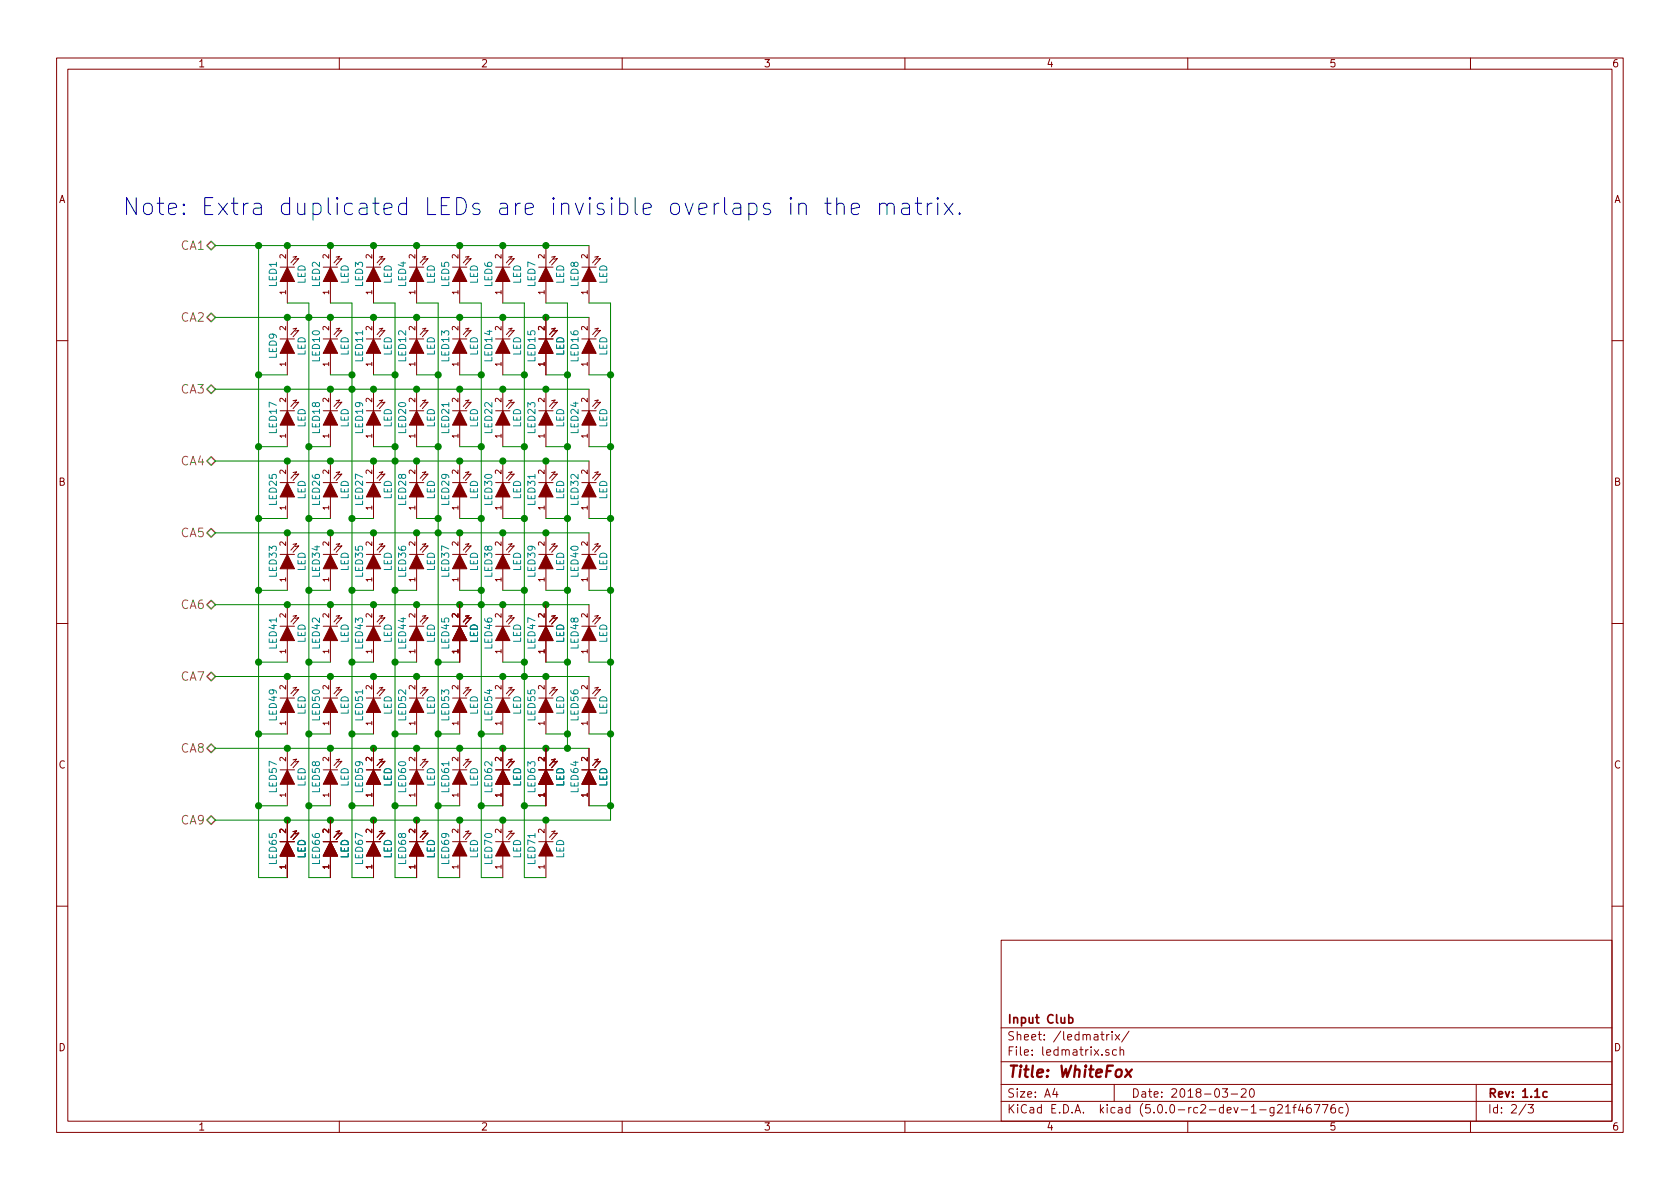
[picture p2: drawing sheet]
EESchema Schematic File Version 4
EELAYER 26 0
EELAYER END
$Descr A4 11693 8268
encoding utf-8
Sheet 2 3
Title "WhiteFox"
Date "2018-03-20"
Rev "1.1c"
Comp "Input Club"
Comment1 ""
Comment2 ""
Comment3 ""
Comment4 ""
$EndDescr
Text HLabel 1500 1700 0    60   BiDi ~ 0
CA1
Text HLabel 1500 2200 0    60   BiDi ~ 0
CA2
Text HLabel 1500 2700 0    60   BiDi ~ 0
CA3
Text HLabel 1500 3200 0    60   BiDi ~ 0
CA4
Text HLabel 1500 3700 0    60   BiDi ~ 0
CA5
Text HLabel 1500 4200 0    60   BiDi ~ 0
CA6
Text HLabel 1500 4700 0    60   BiDi ~ 0
CA7
Text HLabel 1500 5200 0    60   BiDi ~ 0
CA8
Text HLabel 1500 5700 0    60   BiDi ~ 0
CA9
$Comp
L inputclub:LED LED1
U 1 1
P 2000 1900
F 0 "LED1" H 2000 2000 50  0000 C CNN
F 1 "LED" H 2000 1800 50  0000 C CNN
F 2 "footprints:INSW_LEDS" H 2000 1900 60  0001 C CNN
F 3 "" H 2000 1900 60  0000 C CNN
	1    2000 1900
	0    -1   -1   0   
$EndComp
$Comp
L inputclub:LED LED8
U 1 1
P 4100 1900
F 0 "LED8" H 4100 2000 50  0000 C CNN
F 1 "LED" H 4100 1800 50  0000 C CNN
F 2 "footprints:INSW_LEDS" H 4100 1900 60  0001 C CNN
F 3 "" H 4100 1900 60  0000 C CNN
	1    4100 1900
	0    -1   -1   0   
$EndComp
$Comp
L inputclub:LED LED9
U 1 1
P 2000 2400
F 0 "LED9" H 2000 2500 50  0000 C CNN
F 1 "LED" H 2000 2300 50  0000 C CNN
F 2 "footprints:INSW_LEDS" H 2000 2400 60  0001 C CNN
F 3 "" H 2000 2400 60  0000 C CNN
	1    2000 2400
	0    -1   -1   0   
$EndComp
$Comp
L inputclub:LED LED17
U 1 1
P 2000 2900
F 0 "LED17" H 2000 3000 50  0000 C CNN
F 1 "LED" H 2000 2800 50  0000 C CNN
F 2 "footprints:INSW_LEDS" H 2000 2900 60  0001 C CNN
F 3 "" H 2000 2900 60  0000 C CNN
	1    2000 2900
	0    -1   -1   0   
$EndComp
$Comp
L inputclub:LED LED25
U 1 1
P 2000 3400
F 0 "LED25" H 2000 3500 50  0000 C CNN
F 1 "LED" H 2000 3300 50  0000 C CNN
F 2 "footprints:INSW_LEDS" H 2000 3400 60  0001 C CNN
F 3 "" H 2000 3400 60  0000 C CNN
	1    2000 3400
	0    -1   -1   0   
$EndComp
$Comp
L inputclub:LED LED33
U 1 1
P 2000 3900
F 0 "LED33" H 2000 4000 50  0000 C CNN
F 1 "LED" H 2000 3800 50  0000 C CNN
F 2 "footprints:INSW_LEDS" H 2000 3900 60  0001 C CNN
F 3 "" H 2000 3900 60  0000 C CNN
	1    2000 3900
	0    -1   -1   0   
$EndComp
$Comp
L inputclub:LED LED41
U 1 1
P 2000 4400
F 0 "LED41" H 2000 4500 50  0000 C CNN
F 1 "LED" H 2000 4300 50  0000 C CNN
F 2 "footprints:INSW_LEDS" H 2000 4400 60  0001 C CNN
F 3 "" H 2000 4400 60  0000 C CNN
	1    2000 4400
	0    -1   -1   0   
$EndComp
$Comp
L inputclub:LED LED49
U 1 1
P 2000 4900
F 0 "LED49" H 2000 5000 50  0000 C CNN
F 1 "LED" H 2000 4800 50  0000 C CNN
F 2 "footprints:INSW_LEDS" H 2000 4900 60  0001 C CNN
F 3 "" H 2000 4900 60  0000 C CNN
	1    2000 4900
	0    -1   -1   0   
$EndComp
$Comp
L inputclub:LED LED57
U 1 1
P 2000 5400
F 0 "LED57" H 2000 5500 50  0000 C CNN
F 1 "LED" H 2000 5300 50  0000 C CNN
F 2 "footprints:INSW_LEDS" H 2000 5400 60  0001 C CNN
F 3 "" H 2000 5400 60  0000 C CNN
	1    2000 5400
	0    -1   -1   0   
$EndComp
$Comp
L inputclub:LED LED65
U 1 1
P 2000 5900
F 0 "LED65" H 2000 6000 50  0000 C CNN
F 1 "LED" H 2000 5800 50  0000 C CNN
F 2 "footprints:INSW_LEDS" H 2000 5900 60  0001 C CNN
F 3 "" H 2000 5900 60  0000 C CNN
	1    2000 5900
	0    -1   -1   0   
$EndComp
$Comp
L inputclub:LED LED2
U 1 1
P 2300 1900
F 0 "LED2" H 2300 2000 50  0000 C CNN
F 1 "LED" H 2300 1800 50  0000 C CNN
F 2 "footprints:INSW_LEDS" H 2300 1900 60  0001 C CNN
F 3 "" H 2300 1900 60  0000 C CNN
	1    2300 1900
	0    -1   -1   0   
$EndComp
$Comp
L inputclub:LED LED10
U 1 1
P 2300 2400
F 0 "LED10" H 2300 2500 50  0000 C CNN
F 1 "LED" H 2300 2300 50  0000 C CNN
F 2 "footprints:INSW_LEDS" H 2300 2400 60  0001 C CNN
F 3 "" H 2300 2400 60  0000 C CNN
	1    2300 2400
	0    -1   -1   0   
$EndComp
$Comp
L inputclub:LED LED18
U 1 1
P 2300 2900
F 0 "LED18" H 2300 3000 50  0000 C CNN
F 1 "LED" H 2300 2800 50  0000 C CNN
F 2 "footprints:INSW_LEDS" H 2300 2900 60  0001 C CNN
F 3 "" H 2300 2900 60  0000 C CNN
	1    2300 2900
	0    -1   -1   0   
$EndComp
$Comp
L inputclub:LED LED26
U 1 1
P 2300 3400
F 0 "LED26" H 2300 3500 50  0000 C CNN
F 1 "LED" H 2300 3300 50  0000 C CNN
F 2 "footprints:INSW_LEDS" H 2300 3400 60  0001 C CNN
F 3 "" H 2300 3400 60  0000 C CNN
	1    2300 3400
	0    -1   -1   0   
$EndComp
$Comp
L inputclub:LED LED34
U 1 1
P 2300 3900
F 0 "LED34" H 2300 4000 50  0000 C CNN
F 1 "LED" H 2300 3800 50  0000 C CNN
F 2 "footprints:INSW_LEDS" H 2300 3900 60  0001 C CNN
F 3 "" H 2300 3900 60  0000 C CNN
	1    2300 3900
	0    -1   -1   0   
$EndComp
$Comp
L inputclub:LED LED42
U 1 1
P 2300 4400
F 0 "LED42" H 2300 4500 50  0000 C CNN
F 1 "LED" H 2300 4300 50  0000 C CNN
F 2 "footprints:INSW_LEDS" H 2300 4400 60  0001 C CNN
F 3 "" H 2300 4400 60  0000 C CNN
	1    2300 4400
	0    -1   -1   0   
$EndComp
$Comp
L inputclub:LED LED50
U 1 1
P 2300 4900
F 0 "LED50" H 2300 5000 50  0000 C CNN
F 1 "LED" H 2300 4800 50  0000 C CNN
F 2 "footprints:INSW_LEDS" H 2300 4900 60  0001 C CNN
F 3 "" H 2300 4900 60  0000 C CNN
	1    2300 4900
	0    -1   -1   0   
$EndComp
$Comp
L inputclub:LED LED58
U 1 1
P 2300 5400
F 0 "LED58" H 2300 5500 50  0000 C CNN
F 1 "LED" H 2300 5300 50  0000 C CNN
F 2 "footprints:INSW_LEDS" H 2300 5400 60  0001 C CNN
F 3 "" H 2300 5400 60  0000 C CNN
	1    2300 5400
	0    -1   -1   0   
$EndComp
$Comp
L inputclub:LED LED66
U 1 1
P 2300 5900
F 0 "LED66" H 2300 6000 50  0000 C CNN
F 1 "LED" H 2300 5800 50  0000 C CNN
F 2 "footprints:INSW_LEDS" H 2300 5900 60  0001 C CNN
F 3 "" H 2300 5900 60  0000 C CNN
	1    2300 5900
	0    -1   -1   0   
$EndComp
$Comp
L inputclub:LED LED3
U 1 1
P 2600 1900
F 0 "LED3" H 2600 2000 50  0000 C CNN
F 1 "LED" H 2600 1800 50  0000 C CNN
F 2 "footprints:INSW_LEDS" H 2600 1900 60  0001 C CNN
F 3 "" H 2600 1900 60  0000 C CNN
	1    2600 1900
	0    -1   -1   0   
$EndComp
$Comp
L inputclub:LED LED11
U 1 1
P 2600 2400
F 0 "LED11" H 2600 2500 50  0000 C CNN
F 1 "LED" H 2600 2300 50  0000 C CNN
F 2 "footprints:INSW_LEDS" H 2600 2400 60  0001 C CNN
F 3 "" H 2600 2400 60  0000 C CNN
	1    2600 2400
	0    -1   -1   0   
$EndComp
$Comp
L inputclub:LED LED19
U 1 1
P 2600 2900
F 0 "LED19" H 2600 3000 50  0000 C CNN
F 1 "LED" H 2600 2800 50  0000 C CNN
F 2 "footprints:INSW_LEDS" H 2600 2900 60  0001 C CNN
F 3 "" H 2600 2900 60  0000 C CNN
	1    2600 2900
	0    -1   -1   0   
$EndComp
$Comp
L inputclub:LED LED27
U 1 1
P 2600 3400
F 0 "LED27" H 2600 3500 50  0000 C CNN
F 1 "LED" H 2600 3300 50  0000 C CNN
F 2 "footprints:INSW_LEDS" H 2600 3400 60  0001 C CNN
F 3 "" H 2600 3400 60  0000 C CNN
	1    2600 3400
	0    -1   -1   0   
$EndComp
$Comp
L inputclub:LED LED35
U 1 1
P 2600 3900
F 0 "LED35" H 2600 4000 50  0000 C CNN
F 1 "LED" H 2600 3800 50  0000 C CNN
F 2 "footprints:INSW_LEDS" H 2600 3900 60  0001 C CNN
F 3 "" H 2600 3900 60  0000 C CNN
	1    2600 3900
	0    -1   -1   0   
$EndComp
$Comp
L inputclub:LED LED43
U 1 1
P 2600 4400
F 0 "LED43" H 2600 4500 50  0000 C CNN
F 1 "LED" H 2600 4300 50  0000 C CNN
F 2 "footprints:INSW_LEDS" H 2600 4400 60  0001 C CNN
F 3 "" H 2600 4400 60  0000 C CNN
	1    2600 4400
	0    -1   -1   0   
$EndComp
$Comp
L inputclub:LED LED51
U 1 1
P 2600 4900
F 0 "LED51" H 2600 5000 50  0000 C CNN
F 1 "LED" H 2600 4800 50  0000 C CNN
F 2 "footprints:INSW_LEDS" H 2600 4900 60  0001 C CNN
F 3 "" H 2600 4900 60  0000 C CNN
	1    2600 4900
	0    -1   -1   0   
$EndComp
$Comp
L inputclub:LED LED59
U 1 1
P 2600 5400
F 0 "LED59" H 2600 5500 50  0000 C CNN
F 1 "LED" H 2600 5300 50  0000 C CNN
F 2 "footprints:INSW_LEDS" H 2600 5400 60  0001 C CNN
F 3 "" H 2600 5400 60  0000 C CNN
	1    2600 5400
	0    -1   -1   0   
$EndComp
$Comp
L inputclub:LED LED67
U 1 1
P 2600 5900
F 0 "LED67" H 2600 6000 50  0000 C CNN
F 1 "LED" H 2600 5800 50  0000 C CNN
F 2 "footprints:INSW_LEDS" H 2600 5900 60  0001 C CNN
F 3 "" H 2600 5900 60  0000 C CNN
	1    2600 5900
	0    -1   -1   0   
$EndComp
$Comp
L inputclub:LED LED4
U 1 1
P 2900 1900
F 0 "LED4" H 2900 2000 50  0000 C CNN
F 1 "LED" H 2900 1800 50  0000 C CNN
F 2 "footprints:INSW_LEDS" H 2900 1900 60  0001 C CNN
F 3 "" H 2900 1900 60  0000 C CNN
	1    2900 1900
	0    -1   -1   0   
$EndComp
$Comp
L inputclub:LED LED12
U 1 1
P 2900 2400
F 0 "LED12" H 2900 2500 50  0000 C CNN
F 1 "LED" H 2900 2300 50  0000 C CNN
F 2 "footprints:INSW_LEDS" H 2900 2400 60  0001 C CNN
F 3 "" H 2900 2400 60  0000 C CNN
	1    2900 2400
	0    -1   -1   0   
$EndComp
$Comp
L inputclub:LED LED20
U 1 1
P 2900 2900
F 0 "LED20" H 2900 3000 50  0000 C CNN
F 1 "LED" H 2900 2800 50  0000 C CNN
F 2 "footprints:INSW_LEDS" H 2900 2900 60  0001 C CNN
F 3 "" H 2900 2900 60  0000 C CNN
	1    2900 2900
	0    -1   -1   0   
$EndComp
$Comp
L inputclub:LED LED28
U 1 1
P 2900 3400
F 0 "LED28" H 2900 3500 50  0000 C CNN
F 1 "LED" H 2900 3300 50  0000 C CNN
F 2 "footprints:INSW_LEDS" H 2900 3400 60  0001 C CNN
F 3 "" H 2900 3400 60  0000 C CNN
	1    2900 3400
	0    -1   -1   0   
$EndComp
$Comp
L inputclub:LED LED36
U 1 1
P 2900 3900
F 0 "LED36" H 2900 4000 50  0000 C CNN
F 1 "LED" H 2900 3800 50  0000 C CNN
F 2 "footprints:INSW_LEDS" H 2900 3900 60  0001 C CNN
F 3 "" H 2900 3900 60  0000 C CNN
	1    2900 3900
	0    -1   -1   0   
$EndComp
$Comp
L inputclub:LED LED44
U 1 1
P 2900 4400
F 0 "LED44" H 2900 4500 50  0000 C CNN
F 1 "LED" H 2900 4300 50  0000 C CNN
F 2 "footprints:INSW_LEDS" H 2900 4400 60  0001 C CNN
F 3 "" H 2900 4400 60  0000 C CNN
	1    2900 4400
	0    -1   -1   0   
$EndComp
$Comp
L inputclub:LED LED52
U 1 1
P 2900 4900
F 0 "LED52" H 2900 5000 50  0000 C CNN
F 1 "LED" H 2900 4800 50  0000 C CNN
F 2 "footprints:INSW_LEDS" H 2900 4900 60  0001 C CNN
F 3 "" H 2900 4900 60  0000 C CNN
	1    2900 4900
	0    -1   -1   0   
$EndComp
$Comp
L inputclub:LED LED60
U 1 1
P 2900 5400
F 0 "LED60" H 2900 5500 50  0000 C CNN
F 1 "LED" H 2900 5300 50  0000 C CNN
F 2 "footprints:INSW_LEDS" H 2900 5400 60  0001 C CNN
F 3 "" H 2900 5400 60  0000 C CNN
	1    2900 5400
	0    -1   -1   0   
$EndComp
$Comp
L inputclub:LED LED68
U 1 1
P 2900 5900
F 0 "LED68" H 2900 6000 50  0000 C CNN
F 1 "LED" H 2900 5800 50  0000 C CNN
F 2 "footprints:INSW_LEDS" H 2900 5900 60  0001 C CNN
F 3 "" H 2900 5900 60  0000 C CNN
	1    2900 5900
	0    -1   -1   0   
$EndComp
$Comp
L inputclub:LED LED5
U 1 1
P 3200 1900
F 0 "LED5" H 3200 2000 50  0000 C CNN
F 1 "LED" H 3200 1800 50  0000 C CNN
F 2 "footprints:INSW_LEDS" H 3200 1900 60  0001 C CNN
F 3 "" H 3200 1900 60  0000 C CNN
	1    3200 1900
	0    -1   -1   0   
$EndComp
$Comp
L inputclub:LED LED13
U 1 1
P 3200 2400
F 0 "LED13" H 3200 2500 50  0000 C CNN
F 1 "LED" H 3200 2300 50  0000 C CNN
F 2 "footprints:INSW_LEDS" H 3200 2400 60  0001 C CNN
F 3 "" H 3200 2400 60  0000 C CNN
	1    3200 2400
	0    -1   -1   0   
$EndComp
$Comp
L inputclub:LED LED21
U 1 1
P 3200 2900
F 0 "LED21" H 3200 3000 50  0000 C CNN
F 1 "LED" H 3200 2800 50  0000 C CNN
F 2 "footprints:INSW_LEDS" H 3200 2900 60  0001 C CNN
F 3 "" H 3200 2900 60  0000 C CNN
	1    3200 2900
	0    -1   -1   0   
$EndComp
$Comp
L inputclub:LED LED29
U 1 1
P 3200 3400
F 0 "LED29" H 3200 3500 50  0000 C CNN
F 1 "LED" H 3200 3300 50  0000 C CNN
F 2 "footprints:INSW_LEDS" H 3200 3400 60  0001 C CNN
F 3 "" H 3200 3400 60  0000 C CNN
	1    3200 3400
	0    -1   -1   0   
$EndComp
$Comp
L inputclub:LED LED37
U 1 1
P 3200 3900
F 0 "LED37" H 3200 4000 50  0000 C CNN
F 1 "LED" H 3200 3800 50  0000 C CNN
F 2 "footprints:INSW_LEDS" H 3200 3900 60  0001 C CNN
F 3 "" H 3200 3900 60  0000 C CNN
	1    3200 3900
	0    -1   -1   0   
$EndComp
$Comp
L inputclub:LED LED45
U 1 1
P 3200 4400
F 0 "LED45" H 3200 4500 50  0000 C CNN
F 1 "LED" H 3200 4300 50  0000 C CNN
F 2 "footprints:INSW_LEDS" H 3200 4400 60  0001 C CNN
F 3 "" H 3200 4400 60  0000 C CNN
	1    3200 4400
	0    -1   -1   0   
$EndComp
$Comp
L inputclub:LED LED53
U 1 1
P 3200 4900
F 0 "LED53" H 3200 5000 50  0000 C CNN
F 1 "LED" H 3200 4800 50  0000 C CNN
F 2 "footprints:INSW_LEDS" H 3200 4900 60  0001 C CNN
F 3 "" H 3200 4900 60  0000 C CNN
	1    3200 4900
	0    -1   -1   0   
$EndComp
$Comp
L inputclub:LED LED61
U 1 1
P 3200 5400
F 0 "LED61" H 3200 5500 50  0000 C CNN
F 1 "LED" H 3200 5300 50  0000 C CNN
F 2 "footprints:INSW_LEDS" H 3200 5400 60  0001 C CNN
F 3 "" H 3200 5400 60  0000 C CNN
	1    3200 5400
	0    -1   -1   0   
$EndComp
$Comp
L inputclub:LED LED69
U 1 1
P 3200 5900
F 0 "LED69" H 3200 6000 50  0000 C CNN
F 1 "LED" H 3200 5800 50  0000 C CNN
F 2 "footprints:INSW_LEDS" H 3200 5900 60  0001 C CNN
F 3 "" H 3200 5900 60  0000 C CNN
	1    3200 5900
	0    -1   -1   0   
$EndComp
$Comp
L inputclub:LED LED6
U 1 1
P 3500 1900
F 0 "LED6" H 3500 2000 50  0000 C CNN
F 1 "LED" H 3500 1800 50  0000 C CNN
F 2 "footprints:INSW_LEDS" H 3500 1900 60  0001 C CNN
F 3 "" H 3500 1900 60  0000 C CNN
	1    3500 1900
	0    -1   -1   0   
$EndComp
$Comp
L inputclub:LED LED14
U 1 1
P 3500 2400
F 0 "LED14" H 3500 2500 50  0000 C CNN
F 1 "LED" H 3500 2300 50  0000 C CNN
F 2 "footprints:INSW_LEDS" H 3500 2400 60  0001 C CNN
F 3 "" H 3500 2400 60  0000 C CNN
	1    3500 2400
	0    -1   -1   0   
$EndComp
$Comp
L inputclub:LED LED22
U 1 1
P 3500 2900
F 0 "LED22" H 3500 3000 50  0000 C CNN
F 1 "LED" H 3500 2800 50  0000 C CNN
F 2 "footprints:INSW_LEDS" H 3500 2900 60  0001 C CNN
F 3 "" H 3500 2900 60  0000 C CNN
	1    3500 2900
	0    -1   -1   0   
$EndComp
$Comp
L inputclub:LED LED30
U 1 1
P 3500 3400
F 0 "LED30" H 3500 3500 50  0000 C CNN
F 1 "LED" H 3500 3300 50  0000 C CNN
F 2 "footprints:INSW_LEDS" H 3500 3400 60  0001 C CNN
F 3 "" H 3500 3400 60  0000 C CNN
	1    3500 3400
	0    -1   -1   0   
$EndComp
$Comp
L inputclub:LED LED38
U 1 1
P 3500 3900
F 0 "LED38" H 3500 4000 50  0000 C CNN
F 1 "LED" H 3500 3800 50  0000 C CNN
F 2 "footprints:INSW_LEDS" H 3500 3900 60  0001 C CNN
F 3 "" H 3500 3900 60  0000 C CNN
	1    3500 3900
	0    -1   -1   0   
$EndComp
$Comp
L inputclub:LED LED46
U 1 1
P 3500 4400
F 0 "LED46" H 3500 4500 50  0000 C CNN
F 1 "LED" H 3500 4300 50  0000 C CNN
F 2 "footprints:INSW_LEDS" H 3500 4400 60  0001 C CNN
F 3 "" H 3500 4400 60  0000 C CNN
	1    3500 4400
	0    -1   -1   0   
$EndComp
$Comp
L inputclub:LED LED54
U 1 1
P 3500 4900
F 0 "LED54" H 3500 5000 50  0000 C CNN
F 1 "LED" H 3500 4800 50  0000 C CNN
F 2 "footprints:INSW_LEDS" H 3500 4900 60  0001 C CNN
F 3 "" H 3500 4900 60  0000 C CNN
	1    3500 4900
	0    -1   -1   0   
$EndComp
$Comp
L inputclub:LED LED62
U 1 1
P 3500 5400
F 0 "LED62" H 3500 5500 50  0000 C CNN
F 1 "LED" H 3500 5300 50  0000 C CNN
F 2 "footprints:INSW_LEDS" H 3500 5400 60  0001 C CNN
F 3 "" H 3500 5400 60  0000 C CNN
	1    3500 5400
	0    -1   -1   0   
$EndComp
$Comp
L inputclub:LED LED70
U 1 1
P 3500 5900
F 0 "LED70" H 3500 6000 50  0000 C CNN
F 1 "LED" H 3500 5800 50  0000 C CNN
F 2 "footprints:INSW_LEDS" H 3500 5900 60  0001 C CNN
F 3 "" H 3500 5900 60  0000 C CNN
	1    3500 5900
	0    -1   -1   0   
$EndComp
$Comp
L inputclub:LED LED7
U 1 1
P 3800 1900
F 0 "LED7" H 3800 2000 50  0000 C CNN
F 1 "LED" H 3800 1800 50  0000 C CNN
F 2 "footprints:INSW_LEDS" H 3800 1900 60  0001 C CNN
F 3 "" H 3800 1900 60  0000 C CNN
	1    3800 1900
	0    -1   -1   0   
$EndComp
$Comp
L inputclub:LED LED15
U 1 1
P 3800 2400
F 0 "LED15" H 3800 2500 50  0000 C CNN
F 1 "LED" H 3800 2300 50  0000 C CNN
F 2 "footprints:INSW_LEDS" H 3800 2400 60  0001 C CNN
F 3 "" H 3800 2400 60  0000 C CNN
	1    3800 2400
	0    -1   -1   0   
$EndComp
$Comp
L inputclub:LED LED23
U 1 1
P 3800 2900
F 0 "LED23" H 3800 3000 50  0000 C CNN
F 1 "LED" H 3800 2800 50  0000 C CNN
F 2 "footprints:INSW_LEDS" H 3800 2900 60  0001 C CNN
F 3 "" H 3800 2900 60  0000 C CNN
	1    3800 2900
	0    -1   -1   0   
$EndComp
$Comp
L inputclub:LED LED31
U 1 1
P 3800 3400
F 0 "LED31" H 3800 3500 50  0000 C CNN
F 1 "LED" H 3800 3300 50  0000 C CNN
F 2 "footprints:INSW_LEDS" H 3800 3400 60  0001 C CNN
F 3 "" H 3800 3400 60  0000 C CNN
	1    3800 3400
	0    -1   -1   0   
$EndComp
$Comp
L inputclub:LED LED39
U 1 1
P 3800 3900
F 0 "LED39" H 3800 4000 50  0000 C CNN
F 1 "LED" H 3800 3800 50  0000 C CNN
F 2 "footprints:INSW_LEDS" H 3800 3900 60  0001 C CNN
F 3 "" H 3800 3900 60  0000 C CNN
	1    3800 3900
	0    -1   -1   0   
$EndComp
$Comp
L inputclub:LED LED47
U 1 1
P 3800 4400
F 0 "LED47" H 3800 4500 50  0000 C CNN
F 1 "LED" H 3800 4300 50  0000 C CNN
F 2 "footprints:INSW_LEDS" H 3800 4400 60  0001 C CNN
F 3 "" H 3800 4400 60  0000 C CNN
	1    3800 4400
	0    -1   -1   0   
$EndComp
$Comp
L inputclub:LED LED55
U 1 1
P 3800 4900
F 0 "LED55" H 3800 5000 50  0000 C CNN
F 1 "LED" H 3800 4800 50  0000 C CNN
F 2 "footprints:INSW_LEDS" H 3800 4900 60  0001 C CNN
F 3 "" H 3800 4900 60  0000 C CNN
	1    3800 4900
	0    -1   -1   0   
$EndComp
$Comp
L inputclub:LED LED63
U 1 1
P 3800 5400
F 0 "LED63" H 3800 5500 50  0000 C CNN
F 1 "LED" H 3800 5300 50  0000 C CNN
F 2 "footprints:INSW_LEDS" H 3800 5400 60  0001 C CNN
F 3 "" H 3800 5400 60  0000 C CNN
	1    3800 5400
	0    -1   -1   0   
$EndComp
$Comp
L inputclub:LED LED71
U 1 1
P 3800 5900
F 0 "LED71" H 3800 6000 50  0000 C CNN
F 1 "LED" H 3800 5800 50  0000 C CNN
F 2 "footprints:INSW_LEDS" H 3800 5900 60  0001 C CNN
F 3 "" H 3800 5900 60  0000 C CNN
	1    3800 5900
	0    -1   -1   0   
$EndComp
$Comp
L inputclub:LED LED16
U 1 1
P 4100 2400
F 0 "LED16" H 4100 2500 50  0000 C CNN
F 1 "LED" H 4100 2300 50  0000 C CNN
F 2 "footprints:INSW_LEDS" H 4100 2400 60  0001 C CNN
F 3 "" H 4100 2400 60  0000 C CNN
	1    4100 2400
	0    -1   -1   0   
$EndComp
$Comp
L inputclub:LED LED24
U 1 1
P 4100 2900
F 0 "LED24" H 4100 3000 50  0000 C CNN
F 1 "LED" H 4100 2800 50  0000 C CNN
F 2 "footprints:INSW_LEDS" H 4100 2900 60  0001 C CNN
F 3 "" H 4100 2900 60  0000 C CNN
	1    4100 2900
	0    -1   -1   0   
$EndComp
$Comp
L inputclub:LED LED32
U 1 1
P 4100 3400
F 0 "LED32" H 4100 3500 50  0000 C CNN
F 1 "LED" H 4100 3300 50  0000 C CNN
F 2 "footprints:INSW_LEDS" H 4100 3400 60  0001 C CNN
F 3 "" H 4100 3400 60  0000 C CNN
	1    4100 3400
	0    -1   -1   0   
$EndComp
$Comp
L inputclub:LED LED40
U 1 1
P 4100 3900
F 0 "LED40" H 4100 4000 50  0000 C CNN
F 1 "LED" H 4100 3800 50  0000 C CNN
F 2 "footprints:INSW_LEDS" H 4100 3900 60  0001 C CNN
F 3 "" H 4100 3900 60  0000 C CNN
	1    4100 3900
	0    -1   -1   0   
$EndComp
$Comp
L inputclub:LED LED48
U 1 1
P 4100 4400
F 0 "LED48" H 4100 4500 50  0000 C CNN
F 1 "LED" H 4100 4300 50  0000 C CNN
F 2 "footprints:INSW_LEDS" H 4100 4400 60  0001 C CNN
F 3 "" H 4100 4400 60  0000 C CNN
	1    4100 4400
	0    -1   -1   0   
$EndComp
$Comp
L inputclub:LED LED56
U 1 1
P 4100 4900
F 0 "LED56" H 4100 5000 50  0000 C CNN
F 1 "LED" H 4100 4800 50  0000 C CNN
F 2 "footprints:INSW_LEDS" H 4100 4900 60  0001 C CNN
F 3 "" H 4100 4900 60  0000 C CNN
	1    4100 4900
	0    -1   -1   0   
$EndComp
$Comp
L inputclub:LED LED64
U 1 1
P 4100 5400
F 0 "LED64" H 4100 5500 50  0000 C CNN
F 1 "LED" H 4100 5300 50  0000 C CNN
F 2 "footprints:INSW_LEDS" H 4100 5400 60  0001 C CNN
F 3 "" H 4100 5400 60  0000 C CNN
	1    4100 5400
	0    -1   -1   0   
$EndComp
Connection ~ 4250 2600
Wire Wire Line
	4100 2600 4250 2600
Connection ~ 4250 3100
Wire Wire Line
	4100 3100 4250 3100
Connection ~ 4250 3600
Wire Wire Line
	4100 3600 4250 3600
Connection ~ 4250 4100
Wire Wire Line
	4100 4100 4250 4100
Connection ~ 4250 4600
Wire Wire Line
	4100 4600 4250 4600
Wire Wire Line
	1500 1700 4100 1700
Wire Wire Line
	1500 2200 4100 2200
Wire Wire Line
	1500 2700 4100 2700
Wire Wire Line
	1500 3200 4100 3200
Wire Wire Line
	1500 3700 4100 3700
Wire Wire Line
	1500 4200 4100 4200
Wire Wire Line
	3950 4600 3800 4600
Connection ~ 3950 4100
Wire Wire Line
	3950 4100 3800 4100
Connection ~ 3950 3600
Wire Wire Line
	3950 3600 3800 3600
Connection ~ 3950 3100
Wire Wire Line
	3950 3100 3800 3100
Connection ~ 3950 2600
Wire Wire Line
	3800 2600 3950 2600
Connection ~ 3350 5600
Wire Wire Line
	3350 5600 3500 5600
Connection ~ 3350 5100
Wire Wire Line
	3350 5100 3500 5100
Connection ~ 3650 4600
Wire Wire Line
	3650 4600 3500 4600
Connection ~ 3650 4100
Wire Wire Line
	3650 4100 3500 4100
Connection ~ 3650 3600
Wire Wire Line
	3650 3600 3500 3600
Connection ~ 3650 3100
Wire Wire Line
	3650 3100 3500 3100
Connection ~ 3650 2600
Wire Wire Line
	3500 2600 3650 2600
Wire Wire Line
	3050 5600 3200 5600
Connection ~ 3050 5100
Wire Wire Line
	3050 5100 3200 5100
Connection ~ 3050 4600
Wire Wire Line
	3050 4600 3200 4600
Connection ~ 3350 4200
Connection ~ 3350 3100
Wire Wire Line
	3350 3100 3200 3100
Connection ~ 3350 2600
Wire Wire Line
	3200 2600 3350 2600
Wire Wire Line
	2750 5100 2900 5100
Connection ~ 2750 4600
Wire Wire Line
	2750 4600 2900 4600
Connection ~ 2750 4100
Wire Wire Line
	2750 4100 2900 4100
Connection ~ 3050 3700
Connection ~ 3050 3100
Wire Wire Line
	3050 3100 2900 3100
Connection ~ 3050 2600
Wire Wire Line
	2900 2600 3050 2600
Wire Wire Line
	4100 2100 4250 2100
Wire Wire Line
	3950 2100 3800 2100
Wire Wire Line
	3500 2100 3650 2100
Wire Wire Line
	3350 2100 3200 2100
Wire Wire Line
	3350 2100 3350 6100
Wire Wire Line
	3350 6100 3500 6100
Wire Wire Line
	2900 2100 3050 2100
Connection ~ 2750 3200
Wire Wire Line
	2450 6100 2600 6100
Connection ~ 2450 5600
Wire Wire Line
	2450 5600 2600 5600
Connection ~ 2450 5100
Wire Wire Line
	2450 5100 2600 5100
Connection ~ 2450 4600
Wire Wire Line
	2450 4600 2600 4600
Connection ~ 2450 4100
Wire Wire Line
	2450 4100 2600 4100
Connection ~ 2450 3600
Wire Wire Line
	2450 3600 2600 3600
Connection ~ 2750 3100
Wire Wire Line
	2750 3100 2600 3100
Connection ~ 2750 2600
Wire Wire Line
	2600 2600 2750 2600
Wire Wire Line
	2600 2100 2750 2100
Connection ~ 3800 4200
Connection ~ 3800 3700
Connection ~ 3800 3200
Connection ~ 3800 2700
Connection ~ 3800 2200
Connection ~ 3800 1700
Connection ~ 3500 5700
Connection ~ 3500 5200
Connection ~ 3500 4700
Connection ~ 3500 4200
Connection ~ 3500 3700
Connection ~ 3500 3200
Connection ~ 3500 2700
Connection ~ 3500 2200
Connection ~ 3500 1700
Connection ~ 3200 5200
Connection ~ 3200 4700
Connection ~ 3200 4200
Connection ~ 3200 2700
Connection ~ 3200 2200
Connection ~ 3200 1700
Connection ~ 2900 4700
Connection ~ 2900 4200
Connection ~ 2900 3700
Connection ~ 2900 2700
Connection ~ 2900 2200
Connection ~ 2900 1700
Connection ~ 2600 3700
Connection ~ 2600 3200
Connection ~ 2600 2700
Connection ~ 2600 2200
Connection ~ 2600 1700
Connection ~ 2450 2700
Wire Wire Line
	2150 5600 2300 5600
Connection ~ 2150 5100
Wire Wire Line
	2150 5100 2300 5100
Connection ~ 2150 4600
Wire Wire Line
	2150 4600 2300 4600
Connection ~ 2150 4100
Wire Wire Line
	2150 4100 2300 4100
Connection ~ 2150 3600
Wire Wire Line
	2150 3600 2300 3600
Connection ~ 2150 3100
Wire Wire Line
	2150 3100 2300 3100
Connection ~ 2300 5200
Connection ~ 2300 4700
Connection ~ 2300 4200
Connection ~ 2300 3700
Connection ~ 2300 3200
Connection ~ 2300 2700
Connection ~ 2150 2200
Connection ~ 2000 2200
Connection ~ 2000 2700
Connection ~ 2000 3200
Connection ~ 2000 3700
Connection ~ 2000 4200
Connection ~ 2000 4700
Wire Wire Line
	1800 5100 2000 5100
Wire Wire Line
	1800 4600 2000 4600
Wire Wire Line
	1800 4100 2000 4100
Wire Wire Line
	1800 3600 2000 3600
Wire Wire Line
	1800 3100 2000 3100
Wire Wire Line
	1800 2600 2000 2600
Connection ~ 1800 2600
Connection ~ 1800 3100
Connection ~ 1800 3600
Connection ~ 1800 4100
Connection ~ 1800 4600
Connection ~ 1800 1700
Connection ~ 3950 4600
Connection ~ 2600 5700
Connection ~ 2600 5200
Connection ~ 2600 4700
Connection ~ 2600 4200
Wire Wire Line
	4250 5700 1500 5700
Wire Wire Line
	4250 2100 4250 5700
Wire Wire Line
	2150 2100 2150 6100
Wire Wire Line
	3050 2100 3050 6100
Wire Wire Line
	3650 2100 3650 6100
Wire Wire Line
	3950 5200 3950 2100
Wire Wire Line
	1500 5200 4100 5200
Wire Wire Line
	1500 4700 4100 4700
Wire Wire Line
	3200 3600 3350 3600
Connection ~ 3350 3600
Connection ~ 3200 3200
Wire Wire Line
	1800 1700 1800 6100
Wire Wire Line
	2450 2100 2450 6100
Wire Wire Line
	2750 2100 2750 6100
Wire Wire Line
	2750 6100 2900 6100
Wire Wire Line
	2900 5600 2750 5600
Connection ~ 2750 5600
Connection ~ 2750 5100
Connection ~ 2900 5700
Connection ~ 2900 5200
Connection ~ 2000 1700
Connection ~ 2300 1700
Connection ~ 2300 2200
Connection ~ 2000 5700
Connection ~ 2000 5200
Connection ~ 1800 5600
Wire Wire Line
	1800 6100 2000 6100
Connection ~ 1800 5100
Wire Wire Line
	1800 5600 2000 5600
Wire Wire Line
	2000 2100 2150 2100
Wire Wire Line
	2300 2100 2450 2100
Wire Wire Line
	2300 2600 2450 2600
Connection ~ 2450 2600
Wire Wire Line
	2900 3600 3050 3600
Connection ~ 3050 3600
Wire Wire Line
	3200 4100 3350 4100
Connection ~ 3350 4100
Wire Wire Line
	3800 5100 3950 5100
Connection ~ 3950 5100
Wire Wire Line
	4100 5600 4250 5600
Connection ~ 4250 5600
Connection ~ 3800 5700
Connection ~ 3200 5700
Wire Wire Line
	3050 6100 3200 6100
Connection ~ 3050 5600
Wire Wire Line
	3650 6100 3800 6100
Connection ~ 3650 4700
Wire Wire Line
	3800 5600 3650 5600
Connection ~ 3650 5600
Connection ~ 3800 5200
Connection ~ 3950 5200
Connection ~ 3800 4700
Wire Wire Line
	4100 5100 4250 5100
Connection ~ 4250 5100
Wire Wire Line
	2150 6100 2300 6100
Connection ~ 2150 5600
Connection ~ 3200 3700
Connection ~ 2900 3200
Connection ~ 2300 5700
Text Notes 850  1500 0    118  ~ 0
Note: Extra duplicated LEDs are invisible overlaps in the matrix.
$Comp
L inputclub:LED LED115
U 1 1
P 3800 2400
F 0 "LED115" H 3800 2500 50  0001 C CNN
F 1 "LED" H 3800 2300 50  0000 C CNN
F 2 "footprints:INSW_LEDS_HIDDEN" H 3800 2400 60  0001 C CNN
F 3 "" H 3800 2400 60  0000 C CNN
	1    3800 2400
	0    -1   -1   0   
$EndComp
$Comp
L inputclub:LED LED145
U 1 1
P 3200 4400
F 0 "LED145" H 3200 4500 50  0001 C CNN
F 1 "LED" H 3200 4300 50  0000 C CNN
F 2 "footprints:INSW_LEDS_HIDDEN" H 3200 4400 60  0001 C CNN
F 3 "" H 3200 4400 60  0000 C CNN
	1    3200 4400
	0    -1   -1   0   
$EndComp
$Comp
L inputclub:LED LED245
U 1 1
P 3200 4400
F 0 "LED245" H 3200 4500 50  0001 C CNN
F 1 "LED" H 3200 4300 50  0000 C CNN
F 2 "footprints:INSW_LEDS_HIDDEN" H 3200 4400 60  0001 C CNN
F 3 "" H 3200 4400 60  0000 C CNN
	1    3200 4400
	0    -1   -1   0   
$EndComp
$Comp
L inputclub:LED LED147
U 1 1
P 3800 4400
F 0 "LED147" H 3800 4500 50  0001 C CNN
F 1 "LED" H 3800 4300 50  0000 C CNN
F 2 "footprints:INSW_LEDS_HIDDEN" H 3800 4400 60  0001 C CNN
F 3 "" H 3800 4400 60  0000 C CNN
	1    3800 4400
	0    -1   -1   0   
$EndComp
$Comp
L inputclub:LED LED159
U 1 1
P 2600 5400
F 0 "LED159" H 2600 5500 50  0001 C CNN
F 1 "LED" H 2600 5300 50  0000 C CNN
F 2 "footprints:INSW_LEDS_HIDDEN" H 2600 5400 60  0001 C CNN
F 3 "" H 2600 5400 60  0000 C CNN
	1    2600 5400
	0    -1   -1   0   
$EndComp
$Comp
L inputclub:LED LED162
U 1 1
P 3500 5400
F 0 "LED162" H 3500 5500 50  0001 C CNN
F 1 "LED" H 3500 5300 50  0000 C CNN
F 2 "footprints:INSW_LEDS_HIDDEN" H 3500 5400 60  0001 C CNN
F 3 "" H 3500 5400 60  0000 C CNN
	1    3500 5400
	0    -1   -1   0   
$EndComp
$Comp
L inputclub:LED LED163
U 1 1
P 3800 5400
F 0 "LED163" H 3800 5500 50  0001 C CNN
F 1 "LED" H 3800 5300 50  0000 C CNN
F 2 "footprints:INSW_LEDS_HIDDEN" H 3800 5400 60  0001 C CNN
F 3 "" H 3800 5400 60  0000 C CNN
	1    3800 5400
	0    -1   -1   0   
$EndComp
$Comp
L inputclub:LED LED263
U 1 1
P 3800 5400
F 0 "LED263" H 3800 5500 50  0001 C CNN
F 1 "LED" H 3800 5300 50  0000 C CNN
F 2 "footprints:INSW_LEDS_HIDDEN" H 3800 5400 60  0001 C CNN
F 3 "" H 3800 5400 60  0000 C CNN
	1    3800 5400
	0    -1   -1   0   
$EndComp
$Comp
L inputclub:LED LED164
U 1 1
P 4100 5400
F 0 "LED164" H 4100 5500 50  0001 C CNN
F 1 "LED" H 4100 5300 50  0000 C CNN
F 2 "footprints:INSW_LEDS_HIDDEN" H 4100 5400 60  0001 C CNN
F 3 "" H 4100 5400 60  0000 C CNN
	1    4100 5400
	0    -1   -1   0   
$EndComp
$Comp
L inputclub:LED LED165
U 1 1
P 2000 5900
F 0 "LED165" H 2000 6000 50  0001 C CNN
F 1 "LED" H 2000 5800 50  0000 C CNN
F 2 "footprints:INSW_LEDS_HIDDEN" H 2000 5900 60  0001 C CNN
F 3 "" H 2000 5900 60  0000 C CNN
	1    2000 5900
	0    -1   -1   0   
$EndComp
$Comp
L inputclub:LED LED265
U 1 1
P 2000 5900
F 0 "LED265" H 2000 6000 50  0001 C CNN
F 1 "LED" H 2000 5800 50  0000 C CNN
F 2 "footprints:INSW_LEDS_HIDDEN" H 2000 5900 60  0001 C CNN
F 3 "" H 2000 5900 60  0000 C CNN
	1    2000 5900
	0    -1   -1   0   
$EndComp
$Comp
L inputclub:LED LED166
U 1 1
P 2300 5900
F 0 "LED166" H 2300 6000 50  0001 C CNN
F 1 "LED" H 2300 5800 50  0000 C CNN
F 2 "footprints:INSW_LEDS_HIDDEN" H 2300 5900 60  0001 C CNN
F 3 "" H 2300 5900 60  0000 C CNN
	1    2300 5900
	0    -1   -1   0   
$EndComp
$Comp
L inputclub:LED LED266
U 1 1
P 2300 5900
F 0 "LED266" H 2300 6000 50  0001 C CNN
F 1 "LED" H 2300 5800 50  0000 C CNN
F 2 "footprints:INSW_LEDS_HIDDEN" H 2300 5900 60  0001 C CNN
F 3 "" H 2300 5900 60  0000 C CNN
	1    2300 5900
	0    -1   -1   0   
$EndComp
$Comp
L inputclub:LED LED167
U 1 1
P 2600 5900
F 0 "LED167" H 2600 6000 50  0001 C CNN
F 1 "LED" H 2600 5800 50  0000 C CNN
F 2 "footprints:INSW_LEDS_HIDDEN" H 2600 5900 60  0001 C CNN
F 3 "" H 2600 5900 60  0000 C CNN
	1    2600 5900
	0    -1   -1   0   
$EndComp
$Comp
L inputclub:LED LED168
U 1 1
P 2900 5900
F 0 "LED168" H 2900 6000 50  0001 C CNN
F 1 "LED" H 2900 5800 50  0000 C CNN
F 2 "footprints:INSW_LEDS_HIDDEN" H 2900 5900 60  0001 C CNN
F 3 "" H 2900 5900 60  0000 C CNN
	1    2900 5900
	0    -1   -1   0   
$EndComp
$EndSCHEMATC
